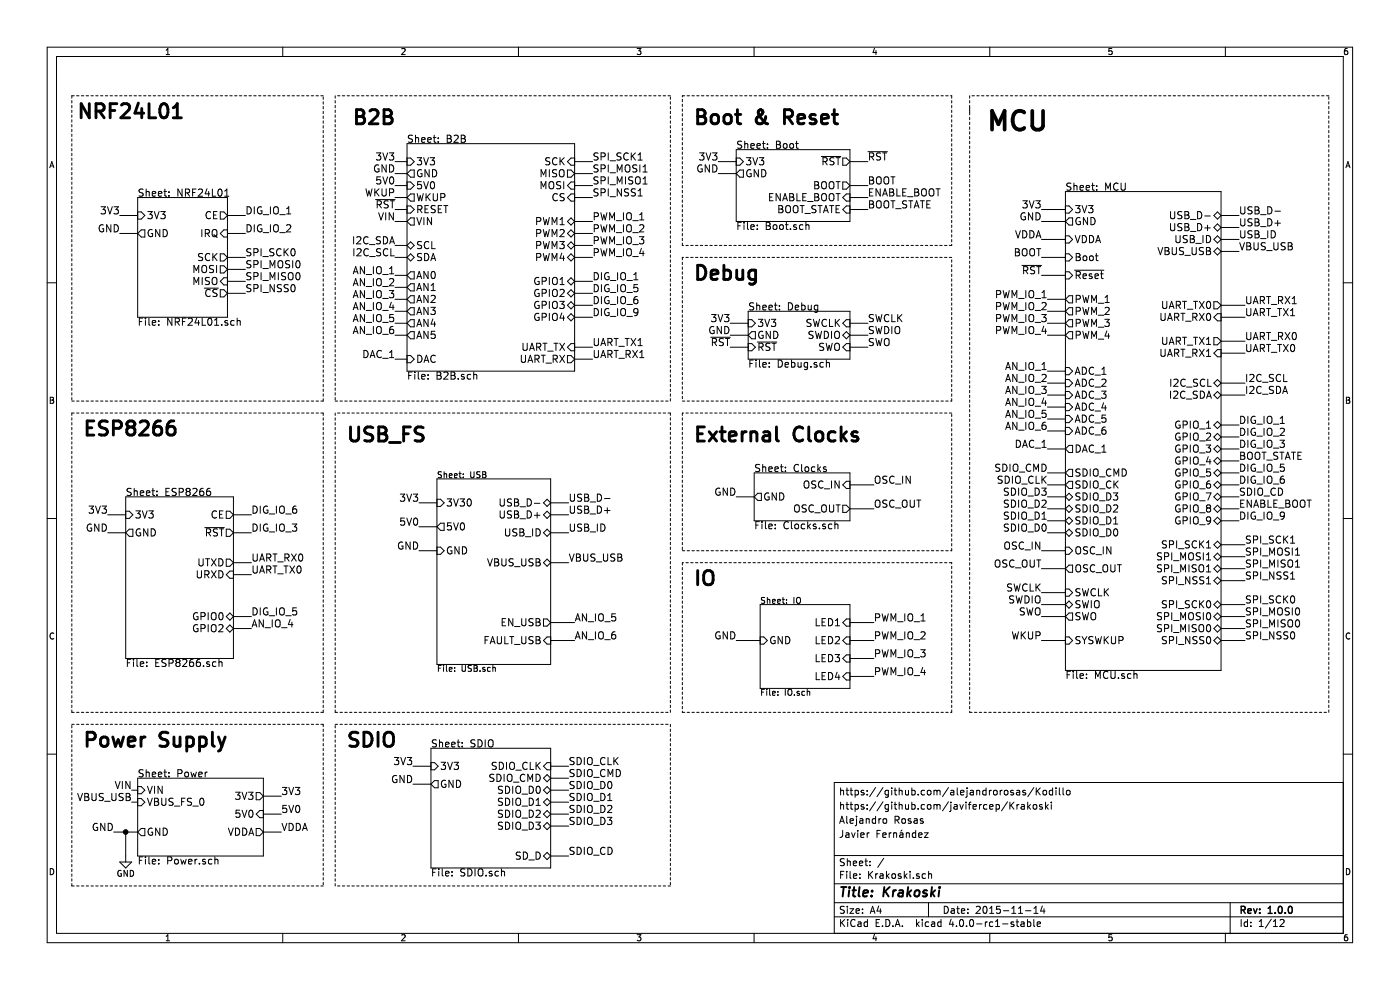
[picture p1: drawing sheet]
EESchema Schematic File Version 2
LIBS:Krakoski-rescue
LIBS:power
LIBS:device
LIBS:transistors
LIBS:conn
LIBS:linear
LIBS:regul
LIBS:74xx
LIBS:cmos4000
LIBS:adc-dac
LIBS:memory
LIBS:xilinx
LIBS:microcontrollers
LIBS:dsp
LIBS:microchip
LIBS:analog_switches
LIBS:motorola
LIBS:texas
LIBS:intel
LIBS:audio
LIBS:interface
LIBS:digital-audio
LIBS:philips
LIBS:display
LIBS:cypress
LIBS:siliconi
LIBS:opto
LIBS:atmel
LIBS:contrib
LIBS:valves
LIBS:ChefLib
LIBS:ComponentLib
LIBS:Krakoski-cache
EELAYER 25 0
EELAYER END
$Descr A4 11693 8268
encoding utf-8
Sheet 1 12
Title "Krakoski"
Date "2015-11-14"
Rev "1.0.0"
Comp ""
Comment1 "Javier Fernández"
Comment2 "Alejandro Rosas"
Comment3 "https://github.com/javifercep/Krakoski"
Comment4 "https://github.com/alejandrorosas/Kodillo"
$EndDescr
Wire Wire Line
	3500 4600 3650 4600
Text Notes 700  6250 0    118  ~ 24
Power Supply
Wire Notes Line
	5600 3450 2800 3450
Text Notes 2900 3700 0    118  ~ 24
USB_FS
Wire Notes Line
	5700 3350 7950 3350
Wire Notes Line
	7950 3350 7950 2150
Wire Notes Line
	7950 2150 5700 2150
Wire Notes Line
	5700 2150 5700 3350
Text Notes 5800 2350 0    118  ~ 24
Debug
Text Notes 5800 3700 0    118  ~ 24
External Clocks
Text Notes 8250 1100 0    157  ~ 31
MCU
Wire Notes Line
	2800 3450 2800 5950
Wire Notes Line
	2800 5950 5600 5950
Wire Notes Line
	5700 3450 5700 4600
Wire Notes Line
	5700 4600 7950 4600
Wire Notes Line
	7950 4600 7950 3450
Wire Notes Line
	7950 3450 5700 3450
Text Label 3500 4200 2    60   ~ 0
3V3
Wire Wire Line
	3650 4200 3500 4200
Text Label 3500 4400 2    60   ~ 0
5V0
Wire Wire Line
	3500 4400 3650 4400
$Sheet
S 1150 6500 1050 650 
U 55FF80BF
F0 "Power" 60
F1 "Power.sch" 60
F2 "3V3" O R 2200 6650 60 
F3 "VDDA" O R 2200 6950 60 
F4 "GND" O L 1150 6950 60 
F5 "5V0" I R 2200 6800 60 
F6 "VIN" I L 1150 6600 60 
F7 "VBUS_FS_0" I L 1150 6700 60 
$EndSheet
Wire Notes Line
	600  7400 2700 7400
Wire Notes Line
	600  6050 2700 6050
Text Label 2350 6650 0    60   ~ 0
3V3
Text Label 2350 6950 0    60   ~ 0
VDDA
Wire Wire Line
	2200 6650 2350 6650
Wire Wire Line
	1050 6950 1050 7150
Wire Notes Line
	5700 800  7950 800 
Wire Notes Line
	7950 2050 5700 2050
Text Notes 5800 1050 0    118  ~ 24
Boot & Reset\n
$Sheet
S 6150 1250 950  600 
U 5603C4D5
F0 "Boot" 60
F1 "Boot.sch" 60
F2 "GND" O L 6150 1450 60 
F3 "~RST" O R 7100 1350 60 
F4 "3V3" I L 6150 1350 60 
F5 "BOOT" O R 7100 1550 60 
F6 "ENABLE_BOOT" I R 7100 1650 60 
F7 "BOOT_STATE" I R 7100 1750 60 
$EndSheet
Wire Notes Line
	600  7400 600  6050
Wire Notes Line
	5700 2050 5700 800 
Wire Notes Line
	7950 800  7950 2050
$Sheet
S 6250 2600 850  400 
U 56047254
F0 "Debug" 60
F1 "Debug.sch" 60
F2 "3V3" I L 6250 2700 60 
F3 "SWCLK" I R 7100 2700 60 
F4 "GND" O L 6250 2800 60 
F5 "SWDIO" B R 7100 2800 60 
F6 "SWO" I R 7100 2900 60 
F7 "~RST" I L 6250 2900 60 
$EndSheet
$Sheet
S 6300 3950 800  400 
U 56047B2D
F0 "Clocks" 60
F1 "Clocks.sch" 60
F2 "GND" O L 6300 4150 60 
F3 "OSC_IN" I R 7100 4050 60 
F4 "OSC_OUT" O R 7100 4250 60 
$EndSheet
Text Notes 700  3650 0    118  ~ 24
ESP8266\n
Text Notes 2950 1050 0    118  ~ 24
B2B
$Sheet
S 3400 1200 1400 1900
U 56050EFB
F0 "B2B" 60
F1 "B2B.sch" 60
F2 "3V3" I L 3400 1350 60 
F3 "GND" O L 3400 1450 60 
F4 "5V0" I L 3400 1550 60 
F5 "DAC" I L 3400 3000 60 
F6 "RESET" I L 3400 1750 60 
F7 "VIN" O L 3400 1850 60 
F8 "AN0" O L 3400 2300 60 
F9 "AN1" O L 3400 2400 60 
F10 "AN2" O L 3400 2500 60 
F11 "AN3" O L 3400 2600 60 
F12 "AN4" O L 3400 2700 60 
F13 "AN5" O L 3400 2800 60 
F14 "SCL" B L 3400 2050 60 
F15 "SDA" B L 3400 2150 60 
F16 "SCK" I R 4800 1350 60 
F17 "MISO" O R 4800 1450 60 
F18 "MOSI" I R 4800 1550 60 
F19 "CS" I R 4800 1650 60 
F20 "PWM1" B R 4800 1850 60 
F21 "GPIO1" B R 4800 2350 60 
F22 "UART_TX" I R 4800 2900 60 
F23 "UART_RX" O R 4800 3000 60 
F24 "GPIO2" B R 4800 2450 60 
F25 "PWM2" B R 4800 1950 60 
F26 "PWM3" B R 4800 2050 60 
F27 "PWM4" B R 4800 2150 60 
F28 "GPIO3" B R 4800 2550 60 
F29 "GPIO4" B R 4800 2650 60 
F30 "WKUP" O L 3400 1650 60 
$EndSheet
Text Label 8700 1750 2    60   ~ 0
3V3
Text Label 950  6950 2    60   ~ 0
GND
Connection ~ 1050 6950
Text Label 8700 1850 2    60   ~ 0
GND
Text Label 8700 2000 2    60   ~ 0
VDDA
Wire Wire Line
	8700 1750 8900 1750
Wire Wire Line
	8700 1850 8900 1850
Wire Wire Line
	8700 2000 8900 2000
Wire Wire Line
	950  6950 1150 6950
Text Label 2350 6800 0    60   ~ 0
5V0
Text Label 3500 4600 2    60   ~ 0
GND
Text Label 7250 2700 0    60   ~ 0
SWCLK
Text Label 7250 2800 0    60   ~ 0
SWDIO
Text Label 7250 2900 0    60   ~ 0
SWO
Text Label 6100 2700 2    60   ~ 0
3V3
Text Label 6100 2800 2    60   ~ 0
GND
Text Label 6100 2900 2    60   ~ 0
~RST
Wire Wire Line
	6100 2700 6250 2700
Wire Wire Line
	6100 2800 6250 2800
Wire Wire Line
	6100 2900 6250 2900
Wire Wire Line
	7250 2700 7100 2700
Wire Wire Line
	7250 2800 7100 2800
Wire Wire Line
	7100 2900 7250 2900
Text Label 8700 4950 2    60   ~ 0
SWCLK
Wire Wire Line
	8700 4950 8900 4950
Text Label 8700 5050 2    60   ~ 0
SWDIO
Text Label 8700 5150 2    60   ~ 0
SWO
Wire Wire Line
	8700 5050 8900 5050
Wire Wire Line
	8900 5150 8700 5150
Text Label 8700 2300 2    60   ~ 0
~RST
Wire Wire Line
	8700 2300 8900 2300
Text Label 7250 1350 0    60   ~ 0
~RST
Text Label 7250 1550 0    60   ~ 0
BOOT
Text Label 7250 1650 0    60   ~ 0
ENABLE_BOOT
Text Label 7250 1750 0    60   ~ 0
BOOT_STATE
Text Label 6000 1350 2    60   ~ 0
3V3
Text Label 6000 1450 2    60   ~ 0
GND
Wire Wire Line
	6000 1350 6150 1350
Wire Wire Line
	6000 1450 6150 1450
Wire Wire Line
	7100 1350 7250 1350
Wire Wire Line
	7100 1550 7250 1550
Wire Wire Line
	7250 1650 7100 1650
Wire Wire Line
	7250 1750 7100 1750
Text Label 8700 2150 2    60   ~ 0
BOOT
Wire Wire Line
	8700 2150 8900 2150
Text Label 10350 4250 0    60   ~ 0
ENABLE_BOOT
Text Label 10350 3850 0    60   ~ 0
BOOT_STATE
Text Label 6150 4150 2    60   ~ 0
GND
Wire Wire Line
	6150 4150 6300 4150
Text Label 7300 4050 0    60   ~ 0
OSC_IN
Text Label 7300 4250 0    60   ~ 0
OSC_OUT
Wire Wire Line
	7100 4050 7300 4050
Wire Wire Line
	7100 4250 7300 4250
Text Label 8700 4600 2    60   ~ 0
OSC_IN
Text Label 8700 4750 2    60   ~ 0
OSC_OUT
Wire Wire Line
	8700 4600 8900 4600
Wire Wire Line
	8700 4750 8900 4750
Text Label 6150 5350 2    60   ~ 0
GND
Wire Wire Line
	7100 5200 7300 5200
Wire Wire Line
	7100 5350 7300 5350
Wire Wire Line
	7100 5500 7300 5500
Wire Wire Line
	7100 5650 7300 5650
Wire Wire Line
	8750 2800 8900 2800
Wire Wire Line
	8750 2700 8900 2700
Wire Wire Line
	8750 2600 8900 2600
Wire Wire Line
	8750 2500 8900 2500
Text Label 3300 1350 2    60   ~ 0
3V3
Wire Wire Line
	3300 1350 3400 1350
Text Label 3300 1450 2    60   ~ 0
GND
Wire Wire Line
	3300 1450 3400 1450
Text Label 3300 1550 2    60   ~ 0
5V0
Wire Wire Line
	3300 1550 3400 1550
Text Label 10400 3200 0    60   ~ 0
I2C_SCL
Text Label 10400 3300 0    60   ~ 0
I2C_SDA
Wire Wire Line
	10200 3200 10400 3200
Wire Wire Line
	10400 3300 10200 3300
Text Label 8750 3100 2    60   ~ 0
AN_IO_1
Text Label 8750 3200 2    60   ~ 0
AN_IO_2
Text Label 8750 3300 2    60   ~ 0
AN_IO_3
Text Label 8750 3400 2    60   ~ 0
AN_IO_4
Text Label 8750 3500 2    60   ~ 0
AN_IO_5
Text Label 10350 3550 0    60   ~ 0
DIG_IO_1
Text Label 10350 3650 0    60   ~ 0
DIG_IO_2
Wire Wire Line
	10350 3550 10200 3550
Wire Wire Line
	10350 3650 10200 3650
Wire Wire Line
	8750 3100 8900 3100
Wire Wire Line
	8750 3200 8900 3200
Wire Wire Line
	8750 3300 8900 3300
Wire Wire Line
	8900 3400 8750 3400
Wire Wire Line
	8750 3500 8900 3500
Text Label 8750 3750 2    60   ~ 0
DAC_1
Wire Wire Line
	8750 3750 8900 3750
Text Label 7300 5200 0    60   ~ 0
PWM_IO_1
Text Label 7300 5350 0    60   ~ 0
PWM_IO_2
Text Label 7300 5500 0    60   ~ 0
PWM_IO_3
Text Label 7300 5650 0    60   ~ 0
PWM_IO_4
Text Label 3300 3000 2    60   ~ 0
DAC_1
Wire Wire Line
	3300 3000 3400 3000
Wire Notes Line
	8100 900  8100 5950
Wire Notes Line
	8100 5950 11100 5950
Wire Notes Line
	11100 5950 11100 800 
Wire Notes Line
	11100 800  8100 800 
Wire Notes Line
	8100 800  8100 950 
Wire Notes Line
	5700 4700 5700 5950
Wire Notes Line
	5700 5950 7950 5950
Wire Notes Line
	5600 800  2800 800 
Wire Notes Line
	2800 800  2800 3350
Wire Notes Line
	2800 3350 5600 3350
Wire Notes Line
	5600 3350 5600 800 
Wire Notes Line
	5600 5950 5600 3450
Wire Notes Line
	600  3450 2700 3450
Wire Notes Line
	2700 3450 2700 5950
Wire Notes Line
	2700 5950 600  5950
Wire Notes Line
	600  5950 600  3450
Wire Notes Line
	2700 6050 2700 7400
Wire Wire Line
	2200 6950 2350 6950
$Comp
L GND #PWR01
U 1 1
P 1050 7150
F 0 "#PWR01" H 1050 6900 50  0001 C CNN
F 1 "GND" H 1050 7000 50  0000 C CNN
F 2 "" H 1050 7150 60  0000 C CNN
F 3 "" H 1050 7150 60  0000 C CNN
	1    1050 7150
	1    0    0    -1  
$EndComp
Wire Notes Line
	600  3350 2700 3350
Wire Notes Line
	2700 3350 2700 800 
Wire Notes Line
	2700 800  600  800 
Wire Notes Line
	600  800  600  3350
Text Notes 650  1000 0    118  ~ 24
NRF24L01\n
$Sheet
S 3650 4000 950  1550
U 5175095A
F0 "USB" 50
F1 "USB.sch" 50
F2 "GND" I L 3650 4600 60 
F3 "3V30" I L 3650 4200 60 
F4 "5V0" O L 3650 4400 60 
F5 "USB_D-" B R 4600 4200 60 
F6 "USB_D+" B R 4600 4300 60 
F7 "USB_ID" B R 4600 4450 60 
F8 "VBUS_USB" B R 4600 4700 60 
F9 "EN_USB" O R 4600 5200 60 
F10 "FAULT_USB" I R 4600 5350 60 
$EndSheet
$Sheet
S 1150 1650 750  1000
U 5646A97D
F0 "NRF24L01" 60
F1 "NRF24L01.sch" 60
F2 "3V3" I L 1150 1800 60 
F3 "GND" O L 1150 1950 60 
F4 "~CS" O R 1900 2450 60 
F5 "MOSI" O R 1900 2250 60 
F6 "IRQ" I R 1900 1950 60 
F7 "CE" O R 1900 1800 60 
F8 "SCK" O R 1900 2150 60 
F9 "MISO" I R 1900 2350 60 
$EndSheet
$Sheet
S 1050 4150 900  1350
U 5646B7D8
F0 "ESP8266" 60
F1 "ESP8266.sch" 60
F2 "3V3" I L 1050 4300 60 
F3 "GND" O L 1050 4450 60 
F4 "CE" O R 1950 4300 60 
F5 "~RST" O R 1950 4450 60 
F6 "UTXD" O R 1950 4700 60 
F7 "GPIO2" B R 1950 5250 60 
F8 "GPIO0" B R 1950 5150 60 
F9 "URXD" I R 1950 4800 60 
$EndSheet
Text Label 8750 3600 2    60   ~ 0
AN_IO_6
Wire Wire Line
	8750 3600 8900 3600
Text Label 10400 5050 0    60   ~ 0
SPI_SCK0
Text Label 10400 5150 0    60   ~ 0
SPI_MOSI0
Text Label 10400 5250 0    60   ~ 0
SPI_MISO0
Text Label 10400 5350 0    60   ~ 0
SPI_NSS0
Wire Wire Line
	10400 5050 10200 5050
Wire Wire Line
	10400 5150 10200 5150
Wire Wire Line
	10400 5250 10200 5250
Wire Wire Line
	10400 5350 10200 5350
Text Label 10400 4550 0    60   ~ 0
SPI_SCK1
Text Label 10400 4650 0    60   ~ 0
SPI_MOSI1
Text Label 10400 4750 0    60   ~ 0
SPI_MISO1
Text Label 10400 4850 0    60   ~ 0
SPI_NSS1
Wire Wire Line
	10400 4550 10200 4550
Wire Wire Line
	10400 4650 10200 4650
Wire Wire Line
	10400 4750 10200 4750
Wire Wire Line
	10400 4850 10200 4850
Text Label 2050 2150 0    60   ~ 0
SPI_SCK0
Text Label 2050 2250 0    60   ~ 0
SPI_MOSI0
Text Label 2050 2350 0    60   ~ 0
SPI_MISO0
Text Label 2050 2450 0    60   ~ 0
SPI_NSS0
Wire Wire Line
	2050 2150 1900 2150
Wire Wire Line
	2050 2250 1900 2250
Wire Wire Line
	2050 2350 1900 2350
Wire Wire Line
	2050 2450 1900 2450
Text Label 1000 1800 2    60   ~ 0
3V3
Wire Wire Line
	1000 1800 1150 1800
Text Label 1000 1950 2    60   ~ 0
GND
Wire Wire Line
	1000 1950 1150 1950
Text Label 900  4300 2    60   ~ 0
3V3
Wire Wire Line
	900  4300 1050 4300
Text Label 900  4450 2    60   ~ 0
GND
Wire Wire Line
	900  4450 1050 4450
Text Label 10400 2850 0    60   ~ 0
UART_RX0
Text Label 10400 2950 0    60   ~ 0
UART_TX0
Wire Wire Line
	10200 2850 10400 2850
Wire Wire Line
	10200 2950 10400 2950
Text Label 10400 2550 0    60   ~ 0
UART_RX1
Text Label 10400 2650 0    60   ~ 0
UART_TX1
Wire Wire Line
	10200 2550 10400 2550
Wire Wire Line
	10200 2650 10400 2650
Text Label 2100 4700 0    60   ~ 0
UART_RX0
Text Label 2100 4800 0    60   ~ 0
UART_TX0
Wire Wire Line
	1950 4700 2100 4700
Wire Wire Line
	1950 4800 2100 4800
Text Label 2050 1800 0    60   ~ 0
DIG_IO_1
Text Label 2050 1950 0    60   ~ 0
DIG_IO_2
Wire Wire Line
	2050 1800 1900 1800
Wire Wire Line
	2050 1950 1900 1950
Text Label 10350 3950 0    60   ~ 0
DIG_IO_5
Text Label 10350 4050 0    60   ~ 0
DIG_IO_6
Wire Wire Line
	10350 3950 10200 3950
Wire Wire Line
	10350 4050 10200 4050
Text Label 10350 3750 0    60   ~ 0
DIG_IO_3
Wire Wire Line
	10350 3750 10200 3750
Wire Wire Line
	10350 3850 10200 3850
Text Label 2100 4300 0    60   ~ 0
DIG_IO_6
Wire Wire Line
	2100 4300 1950 4300
Text Label 2100 5150 0    60   ~ 0
DIG_IO_5
Wire Wire Line
	2100 5250 1950 5250
Text Label 2100 4450 0    60   ~ 0
DIG_IO_3
Wire Wire Line
	2100 4450 1950 4450
Wire Wire Line
	2100 5150 1950 5150
Wire Wire Line
	2200 6800 2350 6800
Wire Notes Line
	2800 6050 5600 6050
Wire Notes Line
	5600 6050 5600 7400
Wire Notes Line
	5600 7400 2800 7400
Wire Notes Line
	2800 7400 2800 6050
Text Notes 2900 6250 0    118  ~ 24
SDIO
$Sheet
S 3600 6250 1000 1000
U 5642F000
F0 "SDIO" 60
F1 "SDIO.sch" 60
F2 "3V3" I L 3600 6400 60 
F3 "GND" O L 3600 6550 60 
F4 "SDIO_CLK" I R 4600 6400 60 
F5 "SDIO_CMD" B R 4600 6500 60 
F6 "SDIO_D0" B R 4600 6600 60 
F7 "SDIO_D1" B R 4600 6700 60 
F8 "SDIO_D2" B R 4600 6800 60 
F9 "SDIO_D3" B R 4600 6900 60 
F10 "SD_D" B R 4600 7150 60 
$EndSheet
Text Label 3450 6400 2    60   ~ 0
3V3
Wire Wire Line
	3450 6400 3600 6400
Text Label 3450 6550 2    60   ~ 0
GND
Wire Wire Line
	3450 6550 3600 6550
Text Label 4750 6400 0    60   ~ 0
SDIO_CLK
Text Label 4750 6500 0    60   ~ 0
SDIO_CMD
Text Label 4750 6600 0    60   ~ 0
SDIO_D0
Text Label 4750 6700 0    60   ~ 0
SDIO_D1
Text Label 4750 6800 0    60   ~ 0
SDIO_D2
Text Label 4750 6900 0    60   ~ 0
SDIO_D3
Text Label 4750 7150 0    60   ~ 0
SDIO_CD
Wire Wire Line
	4600 6400 4750 6400
Wire Wire Line
	4600 6500 4750 6500
Wire Wire Line
	4600 6600 4750 6600
Wire Wire Line
	4600 6700 4750 6700
Wire Wire Line
	4600 6800 4750 6800
Wire Wire Line
	4600 6900 4750 6900
Wire Wire Line
	4600 7150 4750 7150
Text Label 8750 4050 2    60   ~ 0
SDIO_CLK
Text Label 8750 3950 2    60   ~ 0
SDIO_CMD
Text Label 8750 4450 2    60   ~ 0
SDIO_D0
Text Label 8750 4350 2    60   ~ 0
SDIO_D1
Text Label 8750 4250 2    60   ~ 0
SDIO_D2
Text Label 8750 4150 2    60   ~ 0
SDIO_D3
Text Label 10350 4150 0    60   ~ 0
SDIO_CD
Wire Wire Line
	8900 4450 8750 4450
Wire Wire Line
	8900 4350 8750 4350
Wire Wire Line
	8900 4250 8750 4250
Wire Wire Line
	8900 4150 8750 4150
Wire Wire Line
	8900 4050 8750 4050
Wire Wire Line
	8900 3950 8750 3950
Wire Wire Line
	10200 4150 10350 4150
Wire Wire Line
	10200 4250 10350 4250
Wire Wire Line
	6150 5350 6350 5350
Text Notes 5800 4900 0    118  ~ 24
IO
$Sheet
S 6350 5050 750  700 
U 51797E5D
F0 "IO" 50
F1 "IO.sch" 50
F2 "GND" I L 6350 5350 60 
F3 "LED1" I R 7100 5200 60 
F4 "LED2" I R 7100 5350 60 
F5 "LED3" I R 7100 5500 60 
F6 "LED4" I R 7100 5650 60 
$EndSheet
Wire Notes Line
	7950 5950 7950 4700
Wire Notes Line
	7950 4700 5700 4700
Text Label 4950 1350 0    60   ~ 0
SPI_SCK1
Text Label 4950 1450 0    60   ~ 0
SPI_MOSI1
Text Label 4950 1550 0    60   ~ 0
SPI_MISO1
Text Label 4950 1650 0    60   ~ 0
SPI_NSS1
Wire Wire Line
	4950 1350 4800 1350
Wire Wire Line
	4950 1450 4800 1450
Wire Wire Line
	4950 1550 4800 1550
Wire Wire Line
	4950 1650 4800 1650
Text Label 3300 1750 2    60   ~ 0
~RST
Wire Wire Line
	3300 1750 3400 1750
Text Label 4750 4200 0    60   ~ 0
USB_D-
Text Label 4750 4300 0    60   ~ 0
USB_D+
Text Label 4750 4450 0    60   ~ 0
USB_ID
Text Label 4750 4700 0    60   ~ 0
VBUS_USB
Wire Wire Line
	4750 4200 4600 4200
Wire Wire Line
	4750 4300 4600 4300
Wire Wire Line
	4750 4450 4600 4450
Wire Wire Line
	4750 4700 4600 4700
Text Label 10350 1800 0    60   ~ 0
USB_D-
Text Label 10350 1900 0    60   ~ 0
USB_D+
Text Label 10350 2000 0    60   ~ 0
USB_ID
Wire Wire Line
	10350 1800 10200 1800
Wire Wire Line
	10350 1900 10200 1900
$Sheet
S 8900 1600 1300 4000
U 56040A26
F0 "MCU" 60
F1 "MCU.sch" 60
F2 "3V3" I L 8900 1750 60 
F3 "GND" O L 8900 1850 60 
F4 "Boot" I L 8900 2150 60 
F5 "~Reset" I L 8900 2300 60 
F6 "PWM_1" O L 8900 2500 60 
F7 "PWM_2" O L 8900 2600 60 
F8 "PWM_3" O L 8900 2700 60 
F9 "PWM_4" O L 8900 2800 60 
F10 "ADC_1" I L 8900 3100 60 
F11 "ADC_3" I L 8900 3300 60 
F12 "ADC_4" I L 8900 3400 60 
F13 "ADC_5" I L 8900 3500 60 
F14 "ADC_2" I L 8900 3200 60 
F15 "DAC_1" O L 8900 3750 60 
F16 "OSC_IN" I L 8900 4600 60 
F17 "OSC_OUT" O L 8900 4750 60 
F18 "SWCLK" I L 8900 4950 60 
F19 "SWIO" B L 8900 5050 60 
F20 "SWO" O L 8900 5150 60 
F21 "VDDA" I L 8900 2000 60 
F22 "I2C_SCL" B R 10200 3200 60 
F23 "I2C_SDA" B R 10200 3300 60 
F24 "USB_D-" B R 10200 1800 60 
F25 "USB_D+" B R 10200 1900 60 
F26 "UART_TX0" O R 10200 2550 60 
F27 "UART_RX0" I R 10200 2650 60 
F28 "SPI_SCK0" B R 10200 5050 60 
F29 "SPI_MOSI0" B R 10200 5150 60 
F30 "SPI_MISO0" B R 10200 5250 60 
F31 "SPI_NSS0" B R 10200 5350 60 
F32 "UART_TX1" O R 10200 2850 60 
F33 "UART_RX1" I R 10200 2950 60 
F34 "SPI_SCK1" B R 10200 4550 60 
F35 "SPI_MOSI1" B R 10200 4650 60 
F36 "SPI_MISO1" B R 10200 4750 60 
F37 "SPI_NSS1" B R 10200 4850 60 
F38 "ADC_6" I L 8900 3600 60 
F39 "SYSWKUP" I L 8900 5350 60 
F40 "SDIO_CMD" O L 8900 3950 60 
F41 "SDIO_CK" O L 8900 4050 60 
F42 "SDIO_D3" B L 8900 4150 60 
F43 "SDIO_D2" B L 8900 4250 60 
F44 "SDIO_D1" B L 8900 4350 60 
F45 "SDIO_D0" B L 8900 4450 60 
F46 "GPIO_1" B R 10200 3550 60 
F47 "GPIO_2" B R 10200 3650 60 
F48 "GPIO_3" B R 10200 3750 60 
F49 "GPIO_4" B R 10200 3850 60 
F50 "GPIO_5" B R 10200 3950 60 
F51 "GPIO_6" B R 10200 4050 60 
F52 "GPIO_7" B R 10200 4150 60 
F53 "GPIO_8" B R 10200 4250 60 
F54 "USB_ID" B R 10200 2000 60 
F55 "VBUS_USB" B R 10200 2100 60 
F56 "GPIO_9" B R 10200 4350 60 
$EndSheet
Text Label 10350 2100 0    60   ~ 0
VBUS_USB
Wire Wire Line
	10350 2000 10200 2000
Wire Wire Line
	10350 2100 10200 2100
Text Label 8750 2500 2    60   ~ 0
PWM_IO_1
Text Label 4950 1950 0    60   ~ 0
PWM_IO_2
Text Label 8750 2700 2    60   ~ 0
PWM_IO_3
Text Label 8750 2800 2    60   ~ 0
PWM_IO_4
Text Label 4950 1850 0    60   ~ 0
PWM_IO_1
Text Label 8750 2600 2    60   ~ 0
PWM_IO_2
Text Label 4950 2050 0    60   ~ 0
PWM_IO_3
Text Label 4950 2150 0    60   ~ 0
PWM_IO_4
Wire Wire Line
	4950 2150 4800 2150
Wire Wire Line
	4950 2050 4800 2050
Wire Wire Line
	4950 1950 4800 1950
Wire Wire Line
	4950 1850 4800 1850
Text Label 4950 3000 0    60   ~ 0
UART_RX1
Text Label 4950 2900 0    60   ~ 0
UART_TX1
Wire Wire Line
	4950 2900 4800 2900
Wire Wire Line
	4950 3000 4800 3000
Text Label 3300 2300 2    60   ~ 0
AN_IO_1
Text Label 3300 2400 2    60   ~ 0
AN_IO_2
Text Label 3300 2500 2    60   ~ 0
AN_IO_3
Text Label 3300 2600 2    60   ~ 0
AN_IO_4
Text Label 3300 2700 2    60   ~ 0
AN_IO_5
Wire Wire Line
	3300 2300 3400 2300
Wire Wire Line
	3300 2400 3400 2400
Wire Wire Line
	3300 2500 3400 2500
Wire Wire Line
	3400 2600 3300 2600
Wire Wire Line
	3300 2700 3400 2700
Text Label 3300 2800 2    60   ~ 0
AN_IO_6
Wire Wire Line
	3300 2800 3400 2800
Text Label 3300 2150 2    60   ~ 0
I2C_SCL
Text Label 3300 2050 2    60   ~ 0
I2C_SDA
Wire Wire Line
	3400 2150 3300 2150
Wire Wire Line
	3300 2050 3400 2050
Text Label 3300 1650 2    60   ~ 0
WKUP
Wire Wire Line
	3300 1650 3400 1650
Text Label 3300 1850 2    60   ~ 0
VIN
Wire Wire Line
	3300 1850 3400 1850
Text Label 8700 5350 2    60   ~ 0
WKUP
Wire Wire Line
	8700 5350 8900 5350
Text Label 4800 5350 0    60   ~ 0
AN_IO_6
Text Label 4800 5200 0    60   ~ 0
AN_IO_5
Wire Wire Line
	4800 5200 4600 5200
Wire Wire Line
	4800 5350 4600 5350
Wire Wire Line
	4950 2350 4800 2350
Text Label 4950 2450 0    60   ~ 0
DIG_IO_5
Wire Wire Line
	4950 2450 4800 2450
Wire Wire Line
	4950 2550 4800 2550
Text Label 4950 2550 0    60   ~ 0
DIG_IO_6
Text Label 4950 2350 0    60   ~ 0
DIG_IO_1
Wire Wire Line
	4950 2650 4800 2650
Text Label 2100 5250 0    60   ~ 0
AN_IO_4
Text Label 1100 6700 2    60   ~ 0
VBUS_USB
Wire Wire Line
	1150 6700 1100 6700
Text Label 1100 6600 2    60   ~ 0
VIN
Wire Wire Line
	1150 6600 1100 6600
Text Label 10350 4350 0    60   ~ 0
DIG_IO_9
Wire Wire Line
	10350 4350 10200 4350
Text Label 4950 2650 0    60   ~ 0
DIG_IO_9
$EndSCHEMATC
